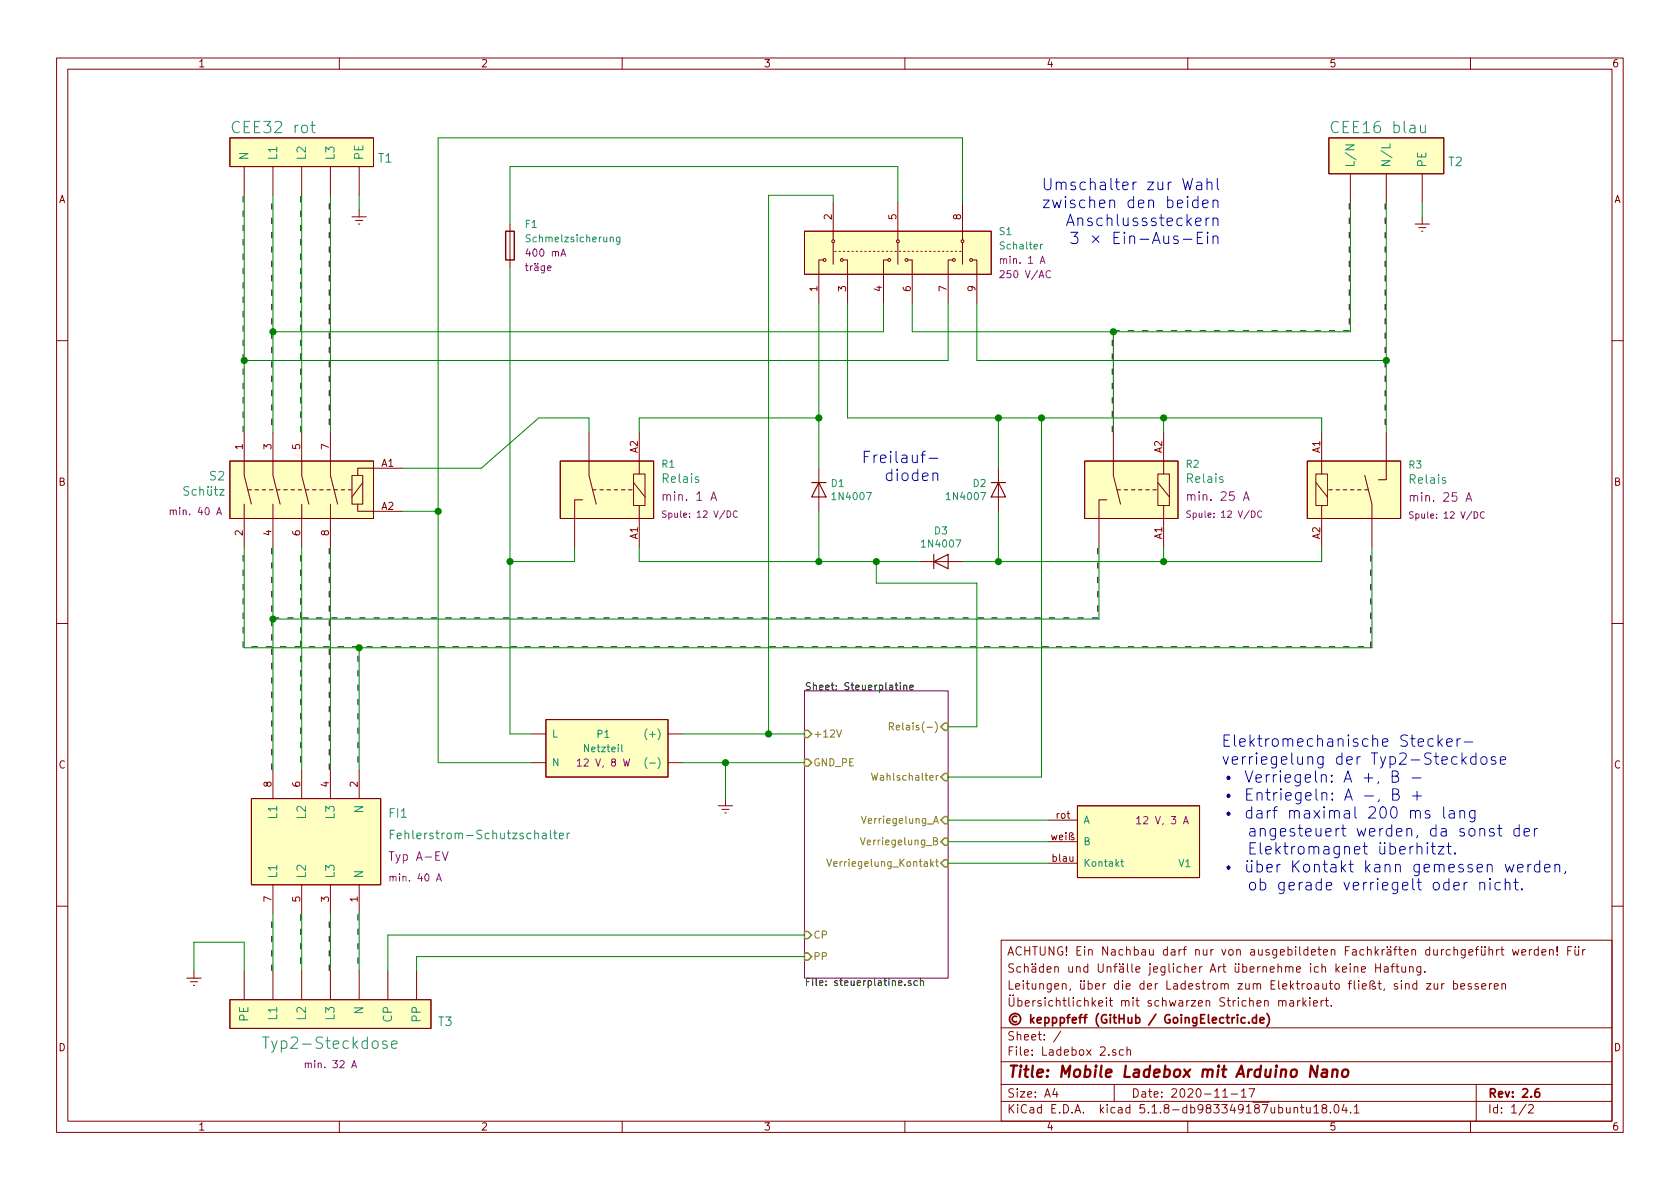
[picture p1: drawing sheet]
EESchema Schematic File Version 4
EELAYER 30 0
EELAYER END
$Descr A4 11693 8268
encoding utf-8
Sheet 1 2
Title "Mobile Ladebox mit Arduino Nano"
Date "2020-11-17"
Rev "2.6"
Comp "© kepppfeff (GitHub / GoingElectric.de)"
Comment1 "Übersichtlichkeit mit schwarzen Strichen markiert."
Comment2 "Leitungen, über die der Ladestrom zum Elektroauto fließt, sind zur besseren"
Comment3 "Schäden und Unfälle jeglicher Art übernehme ich keine Haftung."
Comment4 "ACHTUNG! Ein Nachbau darf nur von ausgebildeten Fachkräften durchgeführt werden! Für"
$EndDescr
$Comp
L Ladebox:CEE32rot T1
U 1 1
P 2100 1100
F 0 "T1" H 2628 1111 60  0000 L CNN
F 1 "CEE32 rot" H 1600 1325 79  0000 L CNN
F 2 "" H 2100 1100 60  0001 C CNN
F 3 "" H 2100 1100 60  0001 C CNN
	1    2100 1100
	1    0    0    -1  
$EndComp
$Comp
L Ladebox:CEE16blau T2
U 1 1
P 9650 1150
F 0 "T2" H 10078 1186 60  0000 L CNN
F 1 "CEE16 blau" H 9250 1425 79  0000 L CNN
F 2 "" H 9650 1150 60  0001 C CNN
F 3 "" H 9650 1150 60  0001 C CNN
	1    9650 1150
	1    0    0    -1  
$EndComp
$Comp
L Ladebox:FI-Schutzschalter FI1
U 1 1
P 2200 5850
F 0 "FI1" H 2700 6050 60  0000 L CNN
F 1 "Fehlerstrom-Schutzschalter" H 2700 5900 60  0000 L CNN
F 2 "" H 2200 5850 60  0001 C CNN
F 3 "" H 2200 5850 60  0001 C CNN
F 4 "Typ A-EV" H 2700 5750 60  0000 L CNN "Typ"
F 5 "min. 40 A" H 2700 5600 50  0000 L CNN "Stromstärke"
	1    2200 5850
	1    0    0    -1  
$EndComp
Wire Wire Line
	2100 3000 2100 1350
Wire Wire Line
	1700 3800 1700 4500
Wire Wire Line
	2300 1350 2300 3000
$Comp
L Ladebox:Typ2-Steckdose T3
U 1 1
P 2300 7050
F 0 "T3" H 3100 7000 60  0000 C CNN
F 1 "Typ2-Steckdose" H 2300 6850 79  0000 C CNN
F 2 "" H 2300 7050 60  0001 C CNN
F 3 "" H 2300 7050 60  0001 C CNN
F 4 "min. 32 A" H 2300 6700 50  0000 C CNN "Stromstärke"
	1    2300 7050
	1    0    0    -1  
$EndComp
$Comp
L power:Earth #PWR04
U 1 1
P 1350 6750
F 0 "#PWR04" H 1350 6500 50  0001 C CNN
F 1 "Earth" H 1350 6600 50  0001 C CNN
F 2 "" H 1350 6750 50  0001 C CNN
F 3 "~" H 1350 6750 50  0001 C CNN
	1    1350 6750
	1    0    0    -1  
$EndComp
Wire Wire Line
	1700 6750 1700 6550
Wire Wire Line
	1700 6550 1350 6550
Wire Wire Line
	1350 6550 1350 6750
Wire Wire Line
	1900 6750 1900 6350
Wire Wire Line
	2100 6350 2100 6750
Wire Wire Line
	2300 6750 2300 6350
$Comp
L power:Earth #PWR01
U 1 1
P 2500 1450
F 0 "#PWR01" H 2500 1200 50  0001 C CNN
F 1 "Earth" H 2500 1300 50  0001 C CNN
F 2 "" H 2500 1450 50  0001 C CNN
F 3 "~" H 2500 1450 50  0001 C CNN
	1    2500 1450
	1    0    0    -1  
$EndComp
$Comp
L power:Earth #PWR02
U 1 1
P 9900 1500
F 0 "#PWR02" H 9900 1250 50  0001 C CNN
F 1 "Earth" H 9900 1350 50  0001 C CNN
F 2 "" H 9900 1500 50  0001 C CNN
F 3 "~" H 9900 1500 50  0001 C CNN
	1    9900 1500
	1    0    0    -1  
$EndComp
Wire Wire Line
	2500 1350 2500 1450
Wire Wire Line
	9900 1500 9900 1400
Wire Wire Line
	2500 6350 2500 6750
$Sheet
S 5600 4800 1000 2000
U 5B695976
F0 "Steuerplatine" 50
F1 "steuerplatine.sch" 50
F2 "CP" I L 5600 6500 50 
F3 "PP" I L 5600 6650 50 
F4 "Wahlschalter" I R 6600 5400 50 
F5 "Verriegelung_A" I R 6600 5700 50 
F6 "Verriegelung_B" I R 6600 5850 50 
F7 "Verriegelung_Kontakt" I R 6600 6000 50 
F8 "Relais(-)" I R 6600 5050 50 
F9 "+12V" I L 5600 5100 50 
F10 "GND_PE" I L 5600 5300 50 
$EndSheet
Wire Wire Line
	5600 6650 2900 6650
Wire Wire Line
	2900 6650 2900 6750
Wire Wire Line
	5600 6500 2700 6500
Wire Wire Line
	2700 6500 2700 6750
Wire Wire Line
	1900 3800 1900 4300
$Comp
L Ladebox:Verriegelung V1
U 1 1
P 7800 5850
F 0 "V1" H 8200 5700 50  0000 L CNN
F 1 "Verriegelung" H 8377 5850 79  0001 L CNN
F 2 "" H 7875 5850 79  0001 C CNN
F 3 "" H 7875 5850 79  0001 C CNN
F 4 "12 V, 3 A" H 7900 6000 51  0000 L CNN "Spezifikation"
	1    7800 5850
	1    0    0    -1  
$EndComp
Wire Wire Line
	7300 5700 6600 5700
Wire Wire Line
	7300 5850 6600 5850
Wire Wire Line
	7300 6000 6600 6000
Wire Wire Line
	2500 4500 2500 5350
Wire Wire Line
	6700 950  6700 1400
Text Notes 8500 6200 0    79   ~ 0
Elektromechanische Stecker-\nverriegelung der Typ2-Steckdose\n• Verriegeln: A +, B -\n• Entriegeln: A -, B +\n• darf maximal 200 ms lang \n   angesteuert werden, da sonst der\n   Elektromagnet überhitzt.\n• über Kontakt kann gemessen werden,\n   ob gerade verriegelt oder nicht.
$Comp
L Ladebox:Relay_SPST R2
U 1 1
P 7900 3400
F 0 "R2" H 7550 3225 50  0000 R CNN
F 1 "Relais" H 7550 3325 60  0000 R CNN
F 2 "" H 7900 3400 50  0001 C CNN
F 3 "" H 7900 3400 50  0001 C CNN
F 4 "Spule: 12 V/DC" H 7550 3575 45  0000 R CNN "Spannung"
F 5 "min. 25 A" H 7550 3450 60  0000 R CNN "Schaltstrom"
	1    7900 3400
	-1   0    0    1   
$EndComp
Wire Wire Line
	8100 3000 8100 2900
Wire Wire Line
	9200 2900 9200 3000
Wire Wire Line
	8100 3800 8100 3900
Wire Wire Line
	9200 3900 9200 3800
$Comp
L Ladebox-2-rescue:Fuse-Device F1
U 1 1
P 3550 1700
F 0 "F1" H 3650 1850 50  0000 L CNN
F 1 "Schmelzsicherung" H 3650 1750 50  0000 L CNN
F 2 "" V 3480 1700 50  0001 C CNN
F 3 "~" H 3550 1700 50  0001 C CNN
F 4 "400 mA" H 3650 1650 50  0000 L CNN "Nennstrom"
F 5 "träge" H 3650 1550 50  0000 L CNN "Charakteristik"
	1    3550 1700
	1    0    0    -1  
$EndComp
$Comp
L Ladebox:Schuetz S2
U 1 1
P 2150 3400
F 0 "S2" H 1572 3498 60  0000 R CNN
F 1 "Schütz" H 1572 3392 60  0000 R CNN
F 2 "" H 2150 3400 60  0001 C CNN
F 3 "" H 2150 3400 60  0001 C CNN
F 4 "min. 40 A" H 1550 3250 50  0000 R CNN "Stromstärke"
	1    2150 3400
	1    0    0    -1  
$EndComp
Wire Wire Line
	3550 1150 3550 1550
Wire Wire Line
	9400 1400 9400 2300
Text Label 7750 2300 0    50   ~ 0
_
Text Label 7850 2300 0    50   ~ 0
_
Text Label 7950 2300 0    50   ~ 0
_
Text Label 8050 2300 0    50   ~ 0
_
Text Label 8150 2300 0    50   ~ 0
_
Text Label 8250 2300 0    50   ~ 0
_
Text Label 7600 4300 0    50   ~ 0
_
Text Label 7500 4300 0    50   ~ 0
_
Text Label 7400 4300 0    50   ~ 0
_
Text Label 7300 4300 0    50   ~ 0
_
Text Label 7200 4300 0    50   ~ 0
_
Text Label 8350 2300 0    50   ~ 0
_
Text Label 8450 2300 0    50   ~ 0
_
Text Label 8550 2300 0    50   ~ 0
_
Text Label 8650 2300 0    50   ~ 0
_
Text Label 8750 2300 0    50   ~ 0
_
Text Label 8850 2300 0    50   ~ 0
_
Text Label 8950 2300 0    50   ~ 0
_
Text Label 9050 2300 0    50   ~ 0
_
Text Label 9150 2300 0    50   ~ 0
_
Text Label 9250 2300 0    50   ~ 0
_
Text Label 9350 2300 0    50   ~ 0
_
Text Label 9400 2250 1    50   ~ 0
_
Text Label 9400 2150 1    50   ~ 0
_
Text Label 9400 2050 1    50   ~ 0
_
Text Label 9400 1950 1    50   ~ 0
_
Text Label 9400 1850 1    50   ~ 0
_
Text Label 9400 1750 1    50   ~ 0
_
Text Label 9400 1650 1    50   ~ 0
_
Text Label 9400 1550 1    50   ~ 0
_
Text Label 9400 1450 1    50   ~ 0
_
Text Label 9650 1450 1    50   ~ 0
_
Text Label 9650 1550 1    50   ~ 0
_
Text Label 9650 1650 1    50   ~ 0
_
Text Label 9650 1750 1    50   ~ 0
_
Text Label 9650 1850 1    50   ~ 0
_
Text Label 9650 1950 1    50   ~ 0
_
Text Label 9650 2050 1    50   ~ 0
_
Text Label 9650 2150 1    50   ~ 0
_
Text Label 9650 2250 1    50   ~ 0
_
Text Label 9650 2350 1    50   ~ 0
_
Text Label 9650 2450 1    50   ~ 0
_
Text Label 9650 2550 1    50   ~ 0
_
Text Label 9650 2650 1    50   ~ 0
_
Text Label 9650 2750 1    50   ~ 0
_
Text Label 9650 2850 1    50   ~ 0
_
Text Label 7750 2400 1    50   ~ 0
_
Text Label 7750 2450 3    50   ~ 0
_
Text Label 7750 2600 1    50   ~ 0
_
Text Label 7750 2700 1    50   ~ 0
_
Text Label 7750 2800 1    50   ~ 0
_
Text Label 7650 4050 1    50   ~ 0
_
Text Label 7650 4150 1    50   ~ 0
_
Text Label 7650 4250 1    50   ~ 0
_
Text Label 5850 4500 0    50   ~ 0
_
Text Label 5750 4500 0    50   ~ 0
_
Text Label 5650 4500 0    50   ~ 0
_
Text Label 5550 4500 0    50   ~ 0
_
Text Label 5450 4500 0    50   ~ 0
_
Text Label 5250 4500 0    50   ~ 0
_
Text Label 5150 4500 0    50   ~ 0
_
Text Label 5400 4500 2    50   ~ 0
_
Text Label 5050 4500 0    50   ~ 0
_
Text Label 4950 4500 0    50   ~ 0
_
Text Label 4900 4500 2    50   ~ 0
_
Text Label 4750 4500 0    50   ~ 0
_
Text Label 4650 4500 0    50   ~ 0
_
Text Label 4550 4500 0    50   ~ 0
_
Text Label 4450 4500 0    50   ~ 0
_
Text Label 4350 4500 0    50   ~ 0
_
Text Label 4250 4500 0    50   ~ 0
_
Text Label 4200 4500 2    50   ~ 0
_
Text Label 4050 4500 0    50   ~ 0
_
Text Label 3950 4500 0    50   ~ 0
_
Text Label 3850 4500 0    50   ~ 0
_
Text Label 3750 4500 0    50   ~ 0
_
Text Label 3650 4500 0    50   ~ 0
_
Text Label 3450 4500 0    50   ~ 0
_
Text Label 3600 4500 2    50   ~ 0
_
Text Label 3350 4500 0    50   ~ 0
_
Text Label 3250 4500 0    50   ~ 0
_
Text Label 3150 4500 0    50   ~ 0
_
Text Label 3100 4500 2    50   ~ 0
_
Text Label 2950 4500 0    50   ~ 0
_
Text Label 2850 4500 0    50   ~ 0
_
Text Label 2750 4500 0    50   ~ 0
_
Text Label 2650 4500 0    50   ~ 0
_
Text Label 2550 4500 0    50   ~ 0
_
Text Label 7100 4300 0    50   ~ 0
_
Text Label 7000 4300 0    50   ~ 0
_
Text Label 6900 4300 0    50   ~ 0
_
Text Label 6700 4300 0    50   ~ 0
_
Text Label 6850 4300 2    50   ~ 0
_
Text Label 6600 4300 0    50   ~ 0
_
Text Label 6500 4300 0    50   ~ 0
_
Text Label 6400 4300 0    50   ~ 0
_
Text Label 6300 4300 0    50   ~ 0
_
Text Label 6200 4300 0    50   ~ 0
_
Text Label 6150 4300 2    50   ~ 0
_
Text Label 6000 4300 0    50   ~ 0
_
Text Label 5900 4300 0    50   ~ 0
_
Text Label 5800 4300 0    50   ~ 0
_
Text Label 5700 4300 0    50   ~ 0
_
Text Label 5600 4300 0    50   ~ 0
_
Text Label 5500 4300 0    50   ~ 0
_
Text Label 5400 4300 0    50   ~ 0
_
Text Label 5300 4300 0    50   ~ 0
_
Text Label 5200 4300 0    50   ~ 0
_
Text Label 5100 4300 0    50   ~ 0
_
Text Label 5000 4300 0    50   ~ 0
_
Text Label 4900 4300 0    50   ~ 0
_
Text Label 4800 4300 0    50   ~ 0
_
Text Label 4700 4300 0    50   ~ 0
_
Text Label 4600 4300 0    50   ~ 0
_
Text Label 4500 4300 0    50   ~ 0
_
Text Label 4400 4300 0    50   ~ 0
_
Text Label 4300 4300 0    50   ~ 0
_
Text Label 4200 4300 0    50   ~ 0
_
Text Label 4100 4300 0    50   ~ 0
_
Text Label 4000 4300 0    50   ~ 0
_
Text Label 3900 4300 0    50   ~ 0
_
Text Label 3800 4300 0    50   ~ 0
_
Text Label 3700 4300 0    50   ~ 0
_
Text Label 3600 4300 0    50   ~ 0
_
Text Label 3500 4300 0    50   ~ 0
_
Text Label 3400 4300 0    50   ~ 0
_
Text Label 3300 4300 0    50   ~ 0
_
Text Label 3200 4300 0    50   ~ 0
_
Text Label 3000 4300 0    50   ~ 0
_
Text Label 3100 4300 0    50   ~ 0
_
Text Label 2900 4300 0    50   ~ 0
_
Text Label 2800 4300 0    50   ~ 0
_
Text Label 2700 4300 0    50   ~ 0
_
Text Label 2600 4300 0    50   ~ 0
_
Text Label 2500 4300 0    50   ~ 0
_
Text Label 2400 4300 0    50   ~ 0
_
Text Label 2350 4300 2    50   ~ 0
_
Text Label 2200 4300 0    50   ~ 0
_
Text Label 2150 4300 2    50   ~ 0
_
Text Label 2000 4300 0    50   ~ 0
_
Text Label 1900 4300 0    50   ~ 0
_
Text Label 1900 4250 1    50   ~ 0
_
Text Label 1900 4150 1    50   ~ 0
_
Text Label 1900 4050 1    50   ~ 0
_
Text Label 1900 3950 1    50   ~ 0
_
Text Label 1900 3850 1    50   ~ 0
_
Text Label 2100 3900 1    50   ~ 0
_
Text Label 2100 4000 1    50   ~ 0
_
Text Label 2100 4100 1    50   ~ 0
_
Text Label 2100 4200 1    50   ~ 0
_
Text Label 1700 4500 1    50   ~ 0
_
Text Label 1700 4400 1    50   ~ 0
_
Text Label 1700 4300 1    50   ~ 0
_
Text Label 1700 4200 1    50   ~ 0
_
Text Label 1700 4100 1    50   ~ 0
_
Text Label 1700 4000 1    50   ~ 0
_
Text Label 1700 3900 1    50   ~ 0
_
Text Label 2100 4250 3    50   ~ 0
_
Text Label 2100 4400 1    50   ~ 0
_
Text Label 2100 4450 3    50   ~ 0
_
Text Label 2100 4600 1    50   ~ 0
_
Text Label 2100 4700 1    50   ~ 0
_
Text Label 2100 4800 1    50   ~ 0
_
Text Label 2100 4900 1    50   ~ 0
_
Text Label 2100 5000 1    50   ~ 0
_
Text Label 2100 5100 1    50   ~ 0
_
Text Label 2100 5200 1    50   ~ 0
_
Text Label 2100 5300 1    50   ~ 0
_
Text Label 2300 5250 1    50   ~ 0
_
Text Label 2300 5150 1    50   ~ 0
_
Text Label 2300 5050 1    50   ~ 0
_
Text Label 2300 4950 1    50   ~ 0
_
Text Label 2300 4850 1    50   ~ 0
_
Text Label 2300 4750 1    50   ~ 0
_
Text Label 2300 4650 1    50   ~ 0
_
Text Label 2300 4550 1    50   ~ 0
_
Text Label 2300 4450 1    50   ~ 0
_
Text Label 2300 4350 1    50   ~ 0
_
Text Label 2300 4250 1    50   ~ 0
_
Text Label 2300 4150 1    50   ~ 0
_
Text Label 2300 4050 1    50   ~ 0
_
Text Label 2300 3950 1    50   ~ 0
_
Text Label 2300 3850 1    50   ~ 0
_
Text Label 2500 4600 1    50   ~ 0
_
Text Label 2500 4700 1    50   ~ 0
_
Text Label 2500 4800 1    50   ~ 0
_
Text Label 2500 4900 1    50   ~ 0
_
Text Label 2500 5000 1    50   ~ 0
_
Text Label 2500 5100 1    50   ~ 0
_
Text Label 2500 5200 1    50   ~ 0
_
Text Label 2500 5300 1    50   ~ 0
_
Text Label 1900 5250 1    50   ~ 0
_
Text Label 1900 5150 1    50   ~ 0
_
Text Label 1900 5050 1    50   ~ 0
_
Text Label 1900 4950 1    50   ~ 0
_
Text Label 1900 4850 1    50   ~ 0
_
Text Label 1900 4750 1    50   ~ 0
_
Text Label 1900 4650 1    50   ~ 0
_
Text Label 1900 4550 1    50   ~ 0
_
Text Label 1900 4450 1    50   ~ 0
_
Text Label 1900 4350 1    50   ~ 0
_
Text Label 1750 4500 0    50   ~ 0
_
Text Label 1850 4500 0    50   ~ 0
_
Text Label 1950 4500 0    50   ~ 0
_
Text Label 2050 4500 0    50   ~ 0
_
Text Label 2150 4500 0    50   ~ 0
_
Text Label 2250 4500 0    50   ~ 0
_
Text Label 2350 4500 0    50   ~ 0
_
Text Label 2450 4500 0    50   ~ 0
_
Text Label 6000 4500 2    50   ~ 0
_
Text Label 6050 4500 0    50   ~ 0
_
Text Label 6150 4500 0    50   ~ 0
_
Text Label 6250 4500 0    50   ~ 0
_
Text Label 6350 4500 0    50   ~ 0
_
Text Label 6450 4500 0    50   ~ 0
_
Text Label 6550 4500 0    50   ~ 0
_
Text Label 6650 4500 0    50   ~ 0
_
Text Label 6750 4500 0    50   ~ 0
_
Text Label 6850 4500 0    50   ~ 0
_
Text Label 7000 4500 2    50   ~ 0
_
Text Label 7050 4500 0    50   ~ 0
_
Text Label 7150 4500 0    50   ~ 0
_
Text Label 7300 4500 2    50   ~ 0
_
Text Label 7350 4500 0    50   ~ 0
_
Text Label 7450 4500 0    50   ~ 0
_
Text Label 7550 4500 0    50   ~ 0
_
Text Label 7650 4500 0    50   ~ 0
_
Text Label 7750 4500 0    50   ~ 0
_
Text Label 7850 4500 0    50   ~ 0
_
Text Label 7950 4500 0    50   ~ 0
_
Text Label 8050 4500 0    50   ~ 0
_
Text Label 8150 4500 0    50   ~ 0
_
Text Label 8250 4500 0    50   ~ 0
_
Text Label 8350 4500 0    50   ~ 0
_
Text Label 8450 4500 0    50   ~ 0
_
Text Label 8600 4500 2    50   ~ 0
_
Text Label 8650 4500 0    50   ~ 0
_
Text Label 8750 4500 0    50   ~ 0
_
Text Label 8850 4500 0    50   ~ 0
_
Text Label 8950 4500 0    50   ~ 0
_
Text Label 9050 4500 0    50   ~ 0
_
Text Label 9150 4500 0    50   ~ 0
_
Text Label 9250 4500 0    50   ~ 0
_
Text Label 9350 4500 0    50   ~ 0
_
Text Label 9450 4500 0    50   ~ 0
_
Text Label 9550 4400 1    50   ~ 0
_
Text Label 9550 4300 1    50   ~ 0
_
Text Label 9550 4200 1    50   ~ 0
_
Text Label 9550 4100 1    50   ~ 0
_
Text Label 9550 4000 1    50   ~ 0
_
Wire Wire Line
	9550 3800 9550 4500
Wire Wire Line
	2100 3800 2100 5350
Wire Wire Line
	2300 3800 2300 5350
Wire Wire Line
	9650 1400 9650 2500
Text Label 2300 5350 1    50   ~ 0
_
Text Label 1900 5350 1    50   ~ 0
_
$Comp
L Ladebox:Netzteil P1
U 1 1
P 4200 5200
F 0 "P1" H 4200 5300 50  0000 C CNN
F 1 "Netzteil" H 4200 5200 50  0000 C CNN
F 2 "" H 4200 5200 50  0001 C CNN
F 3 "" H 4200 5200 50  0001 C CNN
F 4 "12 V, 8 W" H 4200 5100 50  0000 C CNN "Ausgang"
	1    4200 5200
	1    0    0    -1  
$EndComp
Connection ~ 9650 2500
Wire Wire Line
	9650 2500 9650 3000
$Comp
L Ladebox:Relay_SPST R1
U 1 1
P 4250 3400
F 0 "R1" H 3900 3225 50  0000 R CNN
F 1 "Relais" H 3900 3325 60  0000 R CNN
F 2 "" H 4250 3400 50  0001 C CNN
F 3 "" H 4250 3400 50  0001 C CNN
F 4 "Spule: 12 V/DC" H 3900 3575 45  0000 R CNN "Spannung"
F 5 "min. 1 A" H 3900 3450 60  0000 R CNN "Schaltstrom"
	1    4250 3400
	-1   0    0    1   
$EndComp
Wire Wire Line
	4000 3800 4000 3900
Wire Wire Line
	4450 3800 4450 3900
$Comp
L Ladebox-2-rescue:D-Device D1
U 1 1
P 5700 3400
F 0 "D1" V 5654 3479 50  0000 L CNN
F 1 "1N4007" V 5745 3479 50  0000 L CNN
F 2 "" H 5700 3400 50  0001 C CNN
F 3 "~" H 5700 3400 50  0001 C CNN
	1    5700 3400
	0    1    1    0   
$EndComp
Wire Wire Line
	5700 3250 5700 2900
Wire Wire Line
	5700 3550 5700 3900
Wire Wire Line
	7250 2900 7250 5400
Wire Wire Line
	7250 5400 6600 5400
$Comp
L power:Earth #PWR03
U 1 1
P 5050 5550
F 0 "#PWR03" H 5050 5300 50  0001 C CNN
F 1 "Earth" H 5050 5400 50  0001 C CNN
F 2 "" H 5050 5550 50  0001 C CNN
F 3 "~" H 5050 5550 50  0001 C CNN
	1    5050 5550
	1    0    0    -1  
$EndComp
Wire Wire Line
	4750 5300 5050 5300
Wire Wire Line
	5050 5300 5050 5550
Wire Wire Line
	5050 5300 5600 5300
Connection ~ 5050 5300
Wire Wire Line
	3050 5300 3700 5300
Wire Wire Line
	4450 2900 4450 3000
Wire Wire Line
	3700 5100 3550 5100
Wire Wire Line
	4100 2900 4100 3000
Text Notes 8500 1700 2    79   ~ 0
Umschalter zur Wahl\nzwischen den beiden\nAnschlusssteckern\n3 × Ein-Aus-Ein
Text Notes 6550 3350 2    79   ~ 0
Freilauf-\ndioden
Wire Wire Line
	1900 4300 1900 5350
Connection ~ 1900 4300
Wire Wire Line
	1700 4500 2500 4500
Connection ~ 2500 4500
$Comp
L Ladebox:Schalter S1
U 1 1
P 6250 1750
F 0 "S1" H 6950 1900 50  0000 L CNN
F 1 "Schalter" H 6950 1800 50  0000 L CNN
F 2 "" H 6260 1750 50  0001 C CNN
F 3 "" H 6260 1750 50  0001 C CNN
F 4 "min. 1 A" H 6950 1700 50  0000 L CNN "Schaltstrom"
F 5 "250 V/AC" H 6950 1600 50  0000 L CNN "Schaltspannung"
	1    6250 1750
	1    0    0    -1  
$EndComp
Connection ~ 7250 2900
Wire Wire Line
	6800 2500 9650 2500
Wire Wire Line
	6700 950  3050 950 
Wire Wire Line
	6800 2500 6800 2100
Wire Wire Line
	6600 2100 6600 2500
Wire Wire Line
	1900 1350 1900 2300
Wire Wire Line
	1700 1350 1700 2500
Wire Wire Line
	6150 2300 1900 2300
Connection ~ 1900 2300
Wire Wire Line
	1900 2300 1900 3000
Wire Wire Line
	6600 2500 1700 2500
Connection ~ 1700 2500
Wire Wire Line
	1700 2500 1700 3000
Wire Wire Line
	6150 2300 6150 2100
Wire Wire Line
	6350 2100 6350 2300
Wire Wire Line
	5900 2100 5900 2900
Wire Wire Line
	5700 2900 5700 2100
Wire Wire Line
	5800 1350 5800 1400
Wire Wire Line
	6250 1150 6250 1400
Wire Wire Line
	3550 1150 6250 1150
Wire Wire Line
	3550 1850 3550 3900
Wire Wire Line
	4000 3900 3550 3900
Wire Wire Line
	4100 2900 3750 2900
Wire Wire Line
	3750 2900 3350 3250
Wire Wire Line
	5350 1350 5800 1350
Wire Wire Line
	7750 3000 7750 2300
$Comp
L Ladebox:Relay_SPST R3
U 1 1
P 9400 3400
F 0 "R3" H 9800 3575 50  0000 L CNN
F 1 "Relais" H 9800 3475 60  0000 L CNN
F 2 "" H 9400 3400 50  0001 C CNN
F 3 "" H 9400 3400 50  0001 C CNN
F 4 "Spule: 12 V/DC" H 9800 3225 45  0000 L CNN "Spannung"
F 5 "min. 25 A" H 9800 3350 60  0000 L CNN "Schaltstrom"
	1    9400 3400
	1    0    0    -1  
$EndComp
Wire Wire Line
	3550 5100 3550 3900
Connection ~ 3550 3900
Wire Wire Line
	4750 5100 5350 5100
Wire Wire Line
	5350 5100 5350 1350
Connection ~ 5350 5100
Wire Wire Line
	5350 5100 5600 5100
Wire Wire Line
	3050 950  3050 3550
Wire Wire Line
	3350 3250 2800 3250
Wire Wire Line
	2800 3550 3050 3550
Connection ~ 3050 3550
Wire Wire Line
	3050 3550 3050 5300
Wire Wire Line
	7650 4300 7650 3800
Connection ~ 7750 2300
Wire Wire Line
	7750 2300 9400 2300
Connection ~ 8100 2900
Wire Wire Line
	8100 2900 9200 2900
Connection ~ 8100 3900
Wire Wire Line
	8100 3900 9200 3900
Wire Wire Line
	7250 2900 8100 2900
Wire Wire Line
	6350 2300 7750 2300
Wire Wire Line
	1900 4300 7650 4300
Connection ~ 5700 2900
Connection ~ 5700 3900
Wire Wire Line
	4450 3900 5700 3900
Wire Wire Line
	4450 2900 5700 2900
Text Label 7750 3000 1    50   ~ 0
_
Text Label 9650 2950 1    50   ~ 0
_
Text Label 9550 3900 1    50   ~ 0
_
Text Label 9550 4500 1    50   ~ 0
_
Text Label 7650 3950 1    50   ~ 0
_
Text Label 7650 3850 1    50   ~ 0
_
Text Label 7750 2850 3    50   ~ 0
_
Text Label 2300 6450 1    50   ~ 0
_
Text Label 2300 6550 1    50   ~ 0
_
Text Label 2300 6650 1    50   ~ 0
_
Text Label 2300 6750 1    50   ~ 0
_
Text Label 2500 6400 1    50   ~ 0
_
Text Label 2500 6500 1    50   ~ 0
_
Text Label 2500 6600 1    50   ~ 0
_
Text Label 2500 6700 1    50   ~ 0
_
Text Label 2100 6700 1    50   ~ 0
_
Text Label 2100 6600 1    50   ~ 0
_
Text Label 2100 6500 1    50   ~ 0
_
Text Label 2100 6400 1    50   ~ 0
_
Text Label 1900 6450 1    50   ~ 0
_
Text Label 1900 6550 1    50   ~ 0
_
Text Label 1900 6650 1    50   ~ 0
_
Text Label 1900 6750 1    50   ~ 0
_
Text Label 2300 2950 1    50   ~ 0
_
Text Label 2100 3000 1    50   ~ 0
_
Text Label 1900 2950 1    50   ~ 0
_
Text Label 1700 3000 1    50   ~ 0
_
Text Label 1700 2900 1    50   ~ 0
_
Text Label 1700 2800 1    50   ~ 0
_
Text Label 1700 2700 1    50   ~ 0
_
Text Label 1700 2600 1    50   ~ 0
_
Text Label 1700 2500 1    50   ~ 0
_
Text Label 1700 2400 1    50   ~ 0
_
Text Label 1700 2300 1    50   ~ 0
_
Text Label 1700 2200 1    50   ~ 0
_
Text Label 1700 2100 1    50   ~ 0
_
Text Label 1700 2000 1    50   ~ 0
_
Text Label 1700 1900 1    50   ~ 0
_
Text Label 1700 1800 1    50   ~ 0
_
Text Label 1700 1700 1    50   ~ 0
_
Text Label 1700 1600 1    50   ~ 0
_
Text Label 1700 1500 1    50   ~ 0
_
Text Label 1700 1400 1    50   ~ 0
_
Text Label 1900 1450 1    50   ~ 0
_
Text Label 1900 1550 1    50   ~ 0
_
Text Label 1900 1650 1    50   ~ 0
_
Text Label 1900 1750 1    50   ~ 0
_
Text Label 1900 1850 1    50   ~ 0
_
Text Label 1900 1950 1    50   ~ 0
_
Text Label 1900 2050 1    50   ~ 0
_
Text Label 1900 2150 1    50   ~ 0
_
Text Label 1900 2250 1    50   ~ 0
_
Text Label 1900 2350 1    50   ~ 0
_
Text Label 1900 2450 1    50   ~ 0
_
Text Label 1900 2550 1    50   ~ 0
_
Text Label 1900 2650 1    50   ~ 0
_
Text Label 1900 2750 1    50   ~ 0
_
Text Label 1900 2850 1    50   ~ 0
_
Text Label 2100 2900 1    50   ~ 0
_
Text Label 2100 2800 1    50   ~ 0
_
Text Label 2100 2700 1    50   ~ 0
_
Text Label 2100 2600 1    50   ~ 0
_
Text Label 2100 2400 1    50   ~ 0
_
Text Label 2100 2200 1    50   ~ 0
_
Text Label 2100 2100 1    50   ~ 0
_
Text Label 2100 2000 1    50   ~ 0
_
Text Label 2100 1900 1    50   ~ 0
_
Text Label 2100 1800 1    50   ~ 0
_
Text Label 2100 1700 1    50   ~ 0
_
Text Label 2100 1600 1    50   ~ 0
_
Text Label 2100 1500 1    50   ~ 0
_
Text Label 2100 1400 1    50   ~ 0
_
Text Label 2300 1450 1    50   ~ 0
_
Text Label 2300 1550 1    50   ~ 0
_
Text Label 2300 1650 1    50   ~ 0
_
Text Label 2300 1750 1    50   ~ 0
_
Text Label 2300 1850 1    50   ~ 0
_
Text Label 2300 1950 1    50   ~ 0
_
Text Label 2300 2050 1    50   ~ 0
_
Text Label 2300 2150 1    50   ~ 0
_
Text Label 2300 2250 1    50   ~ 0
_
Text Label 2300 2350 1    50   ~ 0
_
Text Label 2300 2450 1    50   ~ 0
_
Text Label 2300 2550 1    50   ~ 0
_
Text Label 2300 2650 1    50   ~ 0
_
Text Label 2300 2750 1    50   ~ 0
_
Text Label 2300 2850 1    50   ~ 0
_
Text Label 2100 2450 3    50   ~ 0
_
Text Label 2100 2250 3    50   ~ 0
_
Wire Wire Line
	5900 2900 6950 2900
Wire Wire Line
	5700 3900 6100 3900
Wire Wire Line
	6950 3250 6950 2900
Connection ~ 6950 2900
Wire Wire Line
	6950 2900 7250 2900
Wire Wire Line
	6950 3550 6950 3900
Connection ~ 6950 3900
Wire Wire Line
	6950 3900 8100 3900
Wire Wire Line
	6700 3900 6950 3900
Wire Wire Line
	6100 3900 6100 4050
Wire Wire Line
	6100 4050 6800 4050
Wire Wire Line
	6800 5050 6600 5050
Connection ~ 6100 3900
Wire Wire Line
	6100 3900 6400 3900
Wire Wire Line
	2500 4500 9550 4500
Wire Wire Line
	6800 4050 6800 5050
$Comp
L Ladebox-2-rescue:D-Device D2
U 1 1
P 6950 3400
F 0 "D2" V 6904 3479 50  0000 L CNN
F 1 "1N4007" V 6995 3479 50  0000 L CNN
F 2 "" H 6950 3400 50  0001 C CNN
F 3 "~" H 6950 3400 50  0001 C CNN
	1    6950 3400
	0    -1   1    0   
$EndComp
$Comp
L device:D D3
U 1 1
P 6550 3900
F 0 "D3" H 6550 4116 50  0000 C CNN
F 1 "1N4007" H 6550 4025 50  0000 C CNN
F 2 "" H 6550 3900 50  0001 C CNN
F 3 "" H 6550 3900 50  0001 C CNN
	1    6550 3900
	1    0    0    -1  
$EndComp
$EndSCHEMATC
